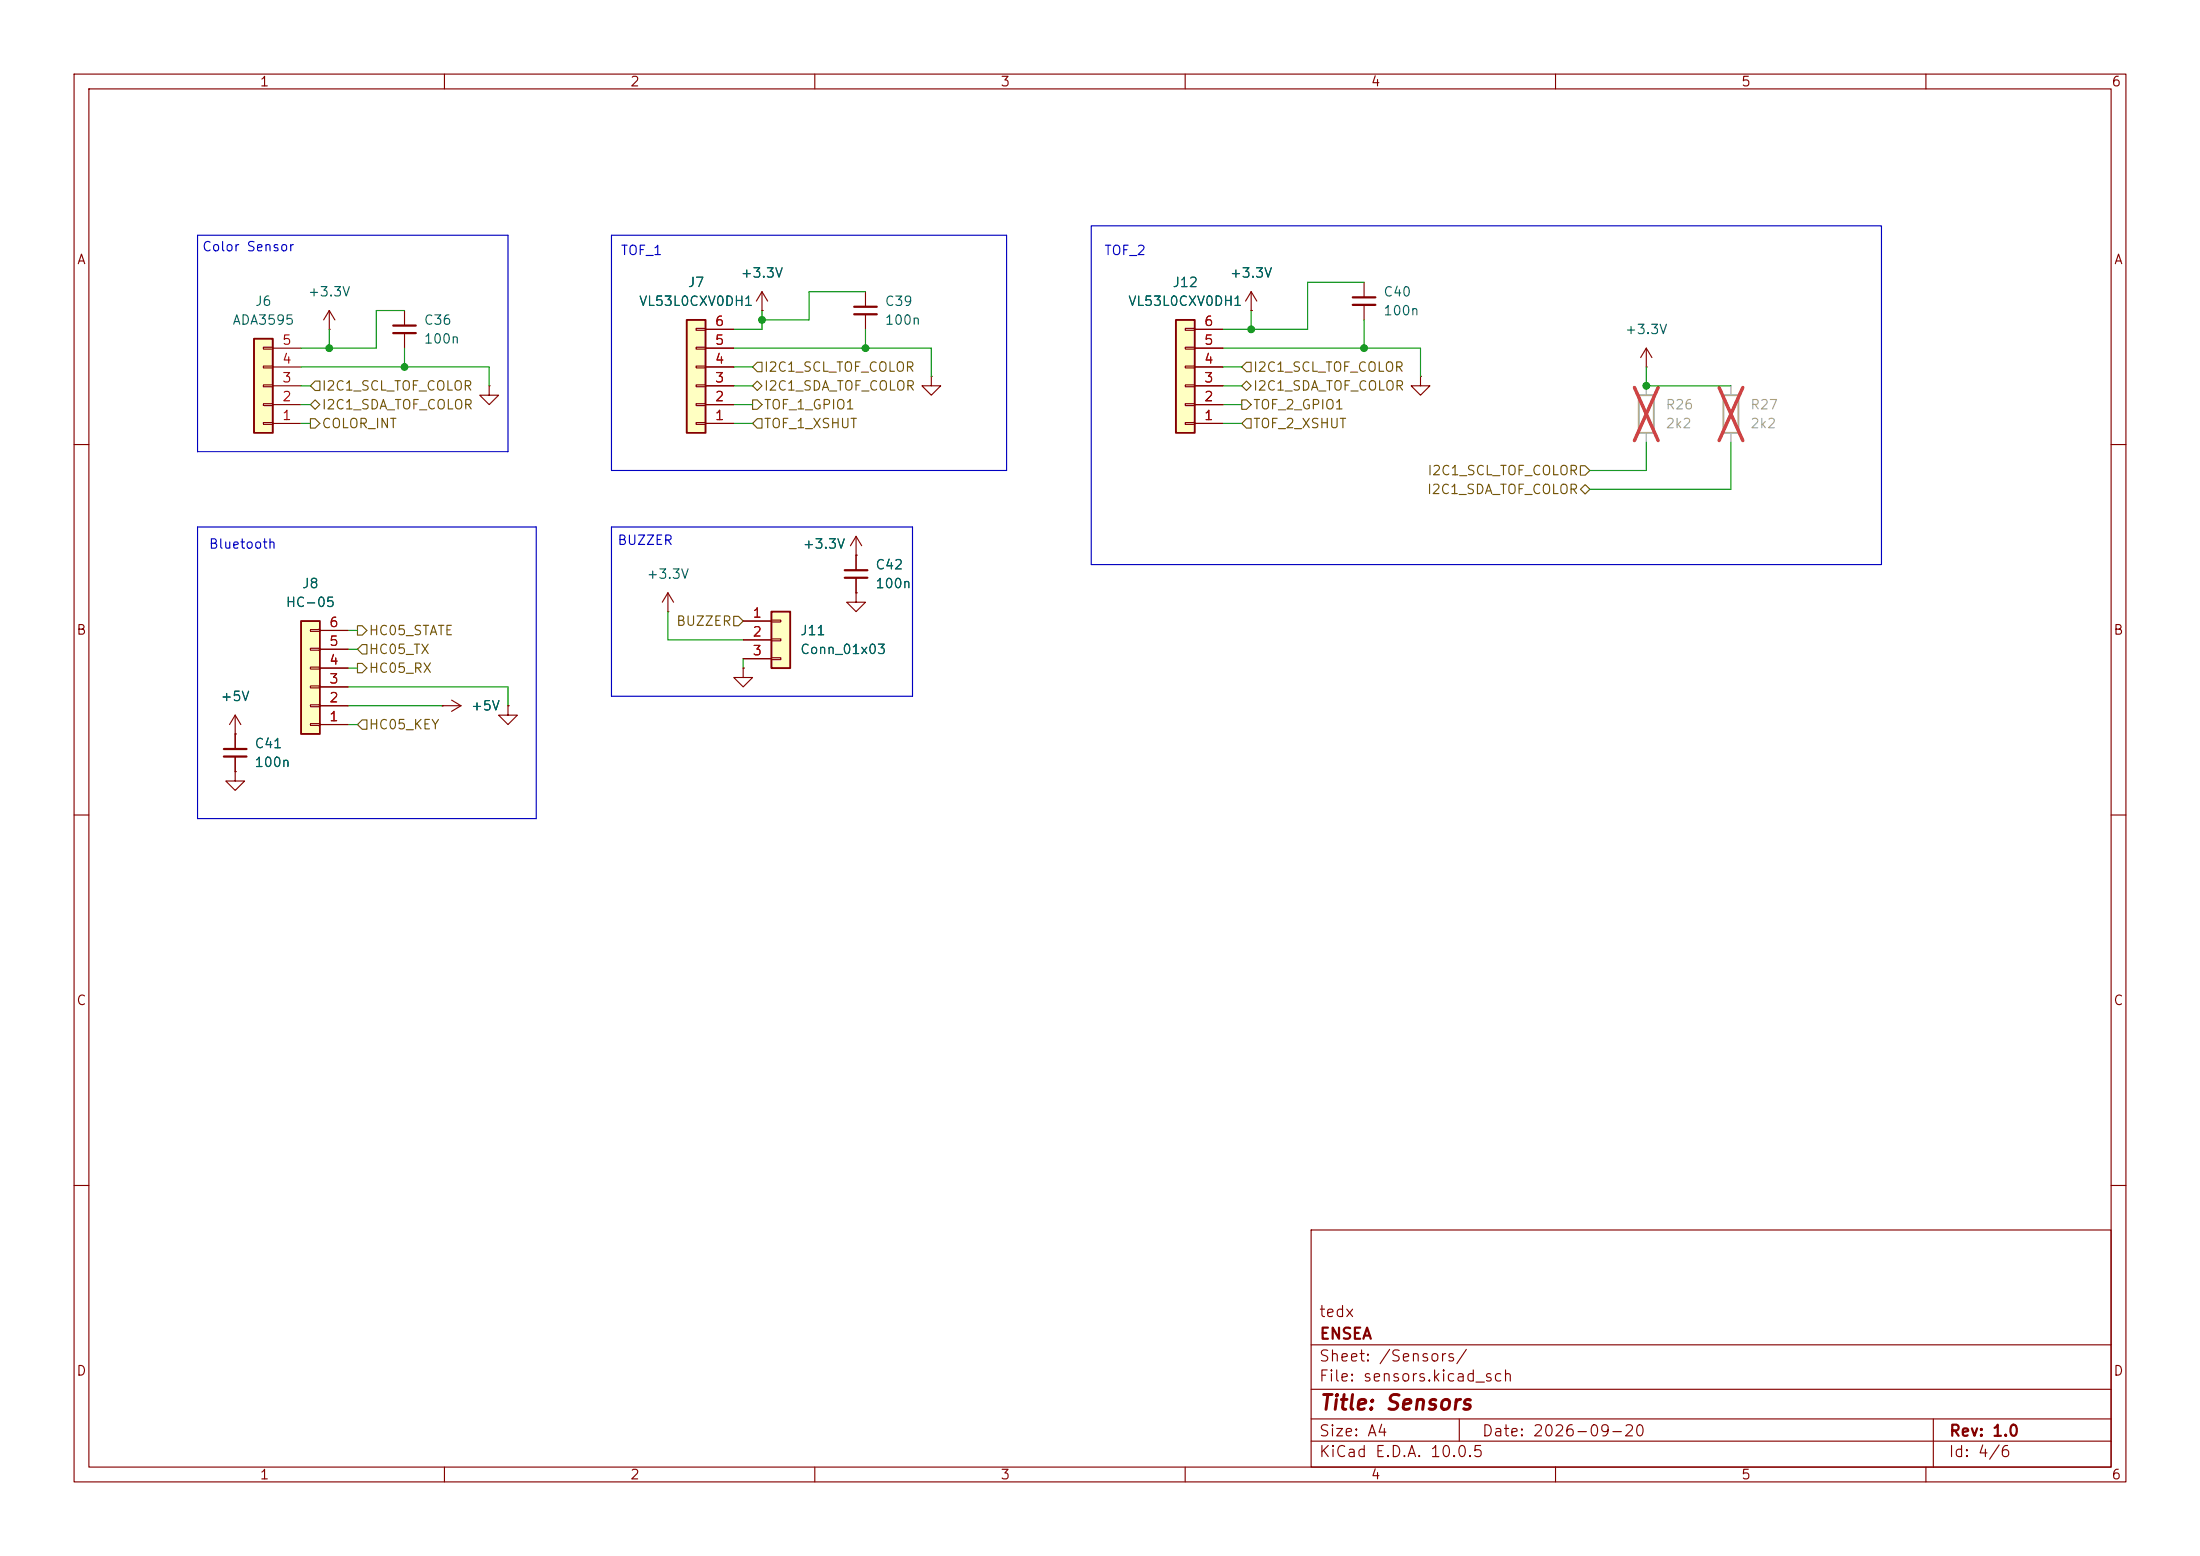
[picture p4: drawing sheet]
<svg xmlns="http://www.w3.org/2000/svg" width="297mm" height="210mm" viewBox="0 0 297 210" stroke-linecap="round" stroke-linejoin="round" font-family="sans-serif">
<g fill="none" stroke="#840000" stroke-width=".15">
<path d="M10 10h277v190h-277zM12 12h273v186h-273zM60 10v2M110 10v2M160 10v2M210 10v2M260 10v2M66 52.1v1.2h1.3l-1.3 1.3-1.2-1.3h1.2M66 52.1h.1M10 60h2M285 60h2M10 110h2"/>
<path d="M31.7 104.1v1.3h1.3l-1.3 1.3-1.2-1.3h1.2M31.7 104.1h.1M285 110h2M10 160h2M177 166h108v32h-108zM285 160h2M60 198v2M110 198v2M160 198v2M177 194.5h108M177 191.5h108M177 187.5h108"/>
<path d="M177 181.5h108M197 191.5v3M210 198v2M260 198v2M261 191.5v6.5"/>
</g>
<path d="M40.6 83.8h2.6v15.3h-2.6z" fill="#ffffc2"/>
<path d="M40.6 83.8h2.6v15.3h-2.6z" fill="none" stroke="#840000" stroke-width=".25"/>
<g fill="none" stroke="#840000" stroke-width=".15">
<path d="M102.9 39.4l-.8 1.2M102.9 39.4l.7 1.2M102.9 39.4v2.5M168.9 39.4l-.8 1.2M168.9 39.4l.8 1.2M168.9 39.4v2.5M184.1 38.1v2M54.6 41.9v2M54.6 45v2M102.9 41.9h.1M168.9 41.9h.1M184.1 41.1v2.1"/>
<path d="M191.8 50.8v1.3h1.2l-1.2 1.2-1.3-1.2h1.3M191.8 50.8h.1M222.2 49.5h.1M222.2 47l-.7 1.3M222.2 47l.8 1.3M222.2 47v2.5M31.7 99.1h.1M31.7 96.5l-.7 1.3M31.7 96.5l.8 1.3M31.7 96.5v2.6M41.9 97.7h1.3v.2h-1.3zM41.9 95.1h1.3v.3h-1.3z"/>
<path d="M41.9 92.6h1.3v.2h-1.3zM41.9 90h1.3v.3h-1.3zM41.9 87.5h1.3v.3h-1.3zM41.9 85h1.3v.2h-1.3zM43.2 97.8h3.8M43.2 95.3h3.8M43.2 92.7h3.8M43.2 90.2h3.8M43.2 87.6h3.8M43.2 85.1h3.8M90.2 82.6h.1M90.2 80l-.8 1.3"/>
<path d="M90.2 80l.7 1.3M90.2 80v2.6"/>
</g>
<path d="M221.2 53.3h2.1v5.1h-2.1z" fill="none" stroke="#a1a1a1" stroke-width=".25"/>
<path d="M222.2 52.1v1.2M222.2 58.4v1.3" fill="none" stroke="#a1a1a1" stroke-width=".15"/>
<path d="M220.6 52.3l3.3 7.2M223.9 52.3l-3.3 7.2" fill="none" stroke="#e12e31" stroke-width=".46"/>
<path d="M53.1 43.9h3M53.1 45h3M182.6 40.1h3.1M182.6 41.1h3.1" fill="none" stroke="#840000" stroke-width=".3"/>
<path d="M92.7 43.2h2.5v15.2h-2.5z" fill="#ffffc2"/>
<path d="M92.7 43.2h2.5v15.2h-2.5z" fill="none" stroke="#840000" stroke-width=".25"/>
<g fill="none" stroke="#840000" stroke-width=".15">
<path d="M116.8 39.4v2M94 57h1.2v.3h-1.2zM94 54.5h1.2v.2h-1.2zM94 51.9h1.2v.3h-1.2zM94 49.4h1.2v.3h-1.2zM94 46.9h1.2v.2h-1.2zM94 44.3h1.2v.3h-1.2zM95.2 57.2h3.9M95.2 54.6h3.9M95.2 52.1h3.9M95.2 49.5h3.9M95.2 47h3.9"/>
<path d="M95.2 44.5h3.9M116.8 42.4v2.1M125.7 50.8v1.3h1.3l-1.3 1.2-1.2-1.2h1.2M125.7 50.8h.1"/>
</g>
<path d="M115.3 41.4h3.1M115.3 42.4h3.1" fill="none" stroke="#840000" stroke-width=".3"/>
<path d="M158.7 43.2h2.6v15.2h-2.6z" fill="#ffffc2"/>
<path d="M158.7 43.2h2.6v15.2h-2.6z" fill="none" stroke="#840000" stroke-width=".25"/>
<g fill="none" stroke="#840000" stroke-width=".15">
<path d="M44.4 44.5h.1M44.4 41.9l-.7 1.3M44.4 41.9l.8 1.3M44.4 41.9v2.6M160 57h1.3v.3h-1.3zM160 54.5h1.3v.2h-1.3zM160 51.9h1.3v.3h-1.3zM160 49.4h1.3v.3h-1.3zM160 46.9h1.3v.2h-1.3zM160 44.3h1.3v.3h-1.3zM161.3 57.2h3.8M161.3 54.6h3.8"/>
<path d="M161.3 52.1h3.8M161.3 49.5h3.8M161.3 47h3.8M161.3 44.5h3.8M115.6 74.9h.1M115.6 72.4l-.8 1.3M115.6 72.4l.7 1.3M115.6 72.4v4.6M115.6 78v2M59.7 95.3h.1M59.7 95.3h2.5M61 94.5l1.2 .8"/>
<path d="M62.2 95.3l-1.2 .7M68.6 95.3v1.2h1.2l-1.2 1.3-1.3-1.3h1.3M68.6 95.3h.1"/>
</g>
<path d="M114 77h3.1M114 78h3.1" fill="none" stroke="#840000" stroke-width=".3"/>
<path d="M34.3 45.7h2.5v12.7h-2.5z" fill="#ffffc2"/>
<path d="M34.3 45.7h2.5v12.7h-2.5z" fill="none" stroke="#840000" stroke-width=".25"/>
<path d="M35.6 57h1.2v.3h-1.2zM35.6 54.5h1.2v.2h-1.2zM35.6 51.9h1.2v.3h-1.2zM35.6 49.4h1.2v.3h-1.2zM35.6 46.9h1.2v.2h-1.2zM36.8 57.2h3.8M36.8 54.6h3.8M36.8 52.1h3.8M36.8 49.5h3.8M36.8 47h3.8M115.6 80v1.3h1.2l-1.2 1.3-1.3-1.3h1.3M115.6 80h.1" fill="none" stroke="#840000" stroke-width=".15"/>
<path d="M104.1 82.6h2.6v7.6h-2.6z" fill="#ffffc2"/>
<path d="M104.1 82.6h2.6v7.6h-2.6z" fill="none" stroke="#840000" stroke-width=".25"/>
<g fill="none" stroke="#840000" stroke-width=".15">
<path d="M95.2 57.2h3.9M95.2 54.6h3.9M95.2 52.1h3.9M95.2 49.5h3.9M95.2 47h3.9M95.2 44.5h3.9M102.9 41.9h.1M161.3 57.2h3.8M161.3 54.6h3.8M161.3 52.1h3.8M161.3 49.5h3.8M161.3 47h3.8"/>
<path d="M161.3 44.5h3.8M168.9 41.9h.1M115.6 74.9h.1M115.6 74.9v2.1M115.6 78v2M31.7 99.1h.1M31.7 99.1v2M43.2 97.8h3.8M43.2 95.3h3.8M43.2 92.7h3.8M43.2 90.2h3.8M43.2 87.6h3.8"/>
<path d="M43.2 85.1h3.8M59.7 95.3h.1M68.6 95.3h.1M100.3 90.2v1.2h1.3l-1.3 1.3-1.2-1.3h1.2M100.3 90.2h.1M100.3 83.8h3.8M100.3 86.4h3.8M100.3 88.9h3.8M104.1 83.7h1.3v.2h-1.3zM104.1 86.2h1.3v.3h-1.3zM104.1 88.8h1.3v.2h-1.3zM115.6 80h.1"/>
<path d="M31.7 104.1h.1M31.7 102.1v2"/>
</g>
<path d="M232.7 53.3h2v5.1h-2z" fill="none" stroke="#a1a1a1" stroke-width=".25"/>
<path d="M233.7 52.1v1.2M233.7 58.4v1.3" fill="none" stroke="#a1a1a1" stroke-width=".15"/>
<path d="M232.1 52.3l3.2 7.2M235.3 52.3l-3.2 7.2" fill="none" stroke="#e12e31" stroke-width=".46"/>
<path d="M30.2 101.1h3.1M30.2 102.1h3.1" fill="none" stroke="#840000" stroke-width=".3"/>
<g fill="none" stroke="#725600" stroke-width=".15">
<path d="M41.9 56.5h.6l.7 .7-.7 .6h-.6zM42.5 54l.7 .6-.7 .6-.6-.6zM42.5 51.4h.7v1.3h-.7l-.6-.6zM101.6 54h.6l.7 .6-.7 .6h-.6zM102.2 51.4l.7 .7-.7 .6-.6-.6zM102.2 56.5h.7v1.3h-.7l-.6-.6zM102.2 48.9h.7v1.3h-.7l-.6-.7zM167.6 54h.7l.6 .6-.6 .6h-.7zM168.3 48.9h.6v1.3h-.6l-.7-.7zM168.3 51.4l.6 .7-.6 .6-.7-.6zM168.3 56.5h.6v1.3h-.6l-.7-.6zM213.4 66l.6-.6 .6 .6-.6 .7z"/>
<path d="M213.4 62.9h.6l.6 .6-.6 .6h-.6zM48.3 89.5h.6l.6 .7-.6 .6h-.6zM48.3 84.5h.6l.6 .6-.6 .6h-.6zM48.9 87h.6v1.3h-.6l-.6-.7zM48.9 97.2h.6v1.2h-.6l-.6-.6zM99.1 83.2h.6l.6 .6-.6 .7h-.6z"/>
</g>
<path d="M26.7 31.8h41.9v29.2h-41.9zM82.5 31.8h53.4v31.7h-53.4zM147.3 30.5h106.7v45.7h-106.7zM26.7 71.1h45.7v39.4h-45.7zM82.5 71.1h40.7v22.9h-40.7z" fill="none" stroke="#0000c2" stroke-width=".15"/>
<g fill="none" stroke="#009600" stroke-width=".15">
<path d="M116.8 39.4h-7.6v3.8h-6.3M184.1 38.1h-7.6v6.4h-11.4M40.6 49.5h25.4v2.6M40.6 57.2h1.3M40.6 52.1h1.3M40.6 54.6h1.3M44.4 44.5v2.5M54.6 41.9h-3.8v5.1h-10.2M54.6 47v2.5M99.1 47h26.6v3.8M99.1 49.5h2.5M99.1 57.2h2.5"/>
<path d="M99.1 52.1h2.5M99.1 54.6h2.5M102.9 41.9v2.6h-3.8M116.8 44.5v2.5M165.1 47h26.7v3.8M165.1 49.5h2.5M165.1 57.2h2.5M165.1 52.1h2.5M165.1 54.6h2.5M168.9 41.9v2.6M184.1 43.2v3.8M222.2 49.5v2.6h11.5"/>
<path d="M222.2 59.7v3.8h-7.6M233.7 59.7v6.3h-19.1M47 90.2h1.3M47 97.8h1.3M47 87.6h1.3M47 92.7h21.6v2.6M47 95.3h12.7M47 85.1h1.3M90.2 82.6v3.8h10.1M100.3 88.9v1.3"/>
</g>
<g fill="#009600" stroke="#009600" stroke-width=".14">
<circle cx="184.1" cy="47" r=".46"/>
<circle cx="222.2" cy="52.1" r=".46"/>
<circle cx="54.6" cy="49.5" r=".46"/>
<circle cx="44.4" cy="47" r=".46"/>
<circle cx="102.9" cy="43.2" r=".46"/>
<circle cx="116.8" cy="47" r=".46"/>
<circle cx="168.9" cy="44.5" r=".46"/>
</g>
<text font-size="2" fill="#840000" x="178" y="190.8">Title: Sensors</text>
<g font-size="1.5" fill="#840000">
<text x="178" y="178.1">tedx</text>
<text x="178" y="184.1">Sheet: /Sensors/</text>
<text x="178" y="181.1">ENSEA</text>
<text x="178" y="186.8">File: sensors.kicad_sch</text>
<text x="178" y="197">KiCad E.D.A. 10.0.5</text>
<text x="178" y="194.2">Size: A4</text>
<text x="200" y="194.2">Date: 2026-09-20</text>
<text x="263" y="197">Id: 4/6</text>
<text x="263" y="194.2">Rev: 1.0</text>
</g>
<g font-size="1.3" fill="#840000">
<text x="35" y="12">1</text>
<text x="85" y="12">2</text>
<text x="135" y="12">3</text>
<text x="185" y="12">4</text>
<text x="235" y="12">5</text>
<text x="285" y="12">6</text>
<text x="10.3" y="36">A</text>
<text x="285.3" y="36">A</text>
<text x="10.2" y="86">B</text>
<text x="285.2" y="86">B</text>
<text x="10.2" y="136">C</text>
<text x="285.2" y="136">C</text>
<text x="10.2" y="186">D</text>
<text x="285.2" y="186">D</text>
<text x="35" y="200">1</text>
<text x="85" y="200">2</text>
<text x="135" y="200">3</text>
<text x="185" y="200">4</text>
<text x="235" y="200">5</text>
<text x="285" y="200">6</text>
</g>
<g font-size="1.3" fill="#0000c2">
<text x="27.2" y="34.2">Color Sensor</text>
<text x="83.7" y="34.7">TOF_1</text>
<text x="149" y="34.7">TOF_2</text>
<text x="28.1" y="74.4">Bluetooth</text>
<text x="83.3" y="73.9">BUZZER</text>
</g>
<g font-size="1.3" fill="#006464">
<text x="34.3" y="41.6">J6</text>
<text x="41.5" y="40.3">+3.3V</text>
<text x="86.2" y="41.6">VL53L0CXV0DH1</text>
<text x="92.8" y="39.1">J7</text>
<text x="99.9" y="37.8">+3.3V</text>
<text x="119.4" y="41.6">C39</text>
<text x="152.2" y="41.6">VL53L0CXV0DH1</text>
<text x="158.2" y="39.1">J12</text>
<text x="165.9" y="37.8">+3.3V</text>
<text x="186.7" y="40.3">C40</text>
<text x="31.3" y="44.1">ADA3595</text>
<text x="57.1" y="44.1">C36</text>
<text x="57.1" y="46.7">100n</text>
<text x="119.4" y="44.1">100n</text>
<text x="186.7" y="42.9">100n</text>
<text x="219.3" y="45.4">+3.3V</text>
<text x="108.3" y="74.4">+3.3V</text>
<text x="118.1" y="77.2">C42</text>
<text x="38.5" y="82.2">HC-05</text>
<text x="40.7" y="79.7">J8</text>
<text x="87.2" y="78.4">+3.3V</text>
<text x="118.1" y="79.7">100n</text>
<text x="107.9" y="86.1">J11</text>
<text x="107.9" y="88.6">Conn_01x03</text>
<text x="29.7" y="94.9">+5V</text>
<text x="34.3" y="101.3">C41</text>
<text x="63.5" y="96.2">+5V</text>
<text x="34.3" y="103.8">100n</text>
</g>
<g font-size="1.3" fill="#a90000">
<text x="38" y="46.9">5</text>
<text x="96.4" y="46.9">5</text>
<text x="96.4" y="44.3">6</text>
<text x="162.5" y="46.9">5</text>
<text x="162.5" y="44.3">6</text>
<text x="38" y="51.9">3</text>
<text x="38" y="49.4">4</text>
<text x="96.4" y="51.9">3</text>
<text x="96.4" y="49.4">4</text>
<text x="162.5" y="51.9">3</text>
<text x="162.5" y="49.4">4</text>
<text x="38" y="57">1</text>
<text x="38" y="54.5">2</text>
<text x="96.4" y="57">1</text>
<text x="96.4" y="54.5">2</text>
<text x="162.5" y="57">1</text>
<text x="162.5" y="54.5">2</text>
<text x="101.5" y="83.7">1</text>
<text x="44.4" y="87.5">5</text>
<text x="44.4" y="85">6</text>
<text x="101.5" y="86.2">2</text>
<text x="101.5" y="88.8">3</text>
<text x="44.4" y="95.1">2</text>
<text x="44.4" y="92.6">3</text>
<text x="44.4" y="90">4</text>
<text x="44.4" y="97.7">1</text>
</g>
<g font-size="1.3" fill="#725600">
<text x="43.3" y="53">I2C1_SCL_TOF_COLOR</text>
<text x="103" y="53">I2C1_SDA_TOF_COLOR</text>
<text x="103" y="50.5">I2C1_SCL_TOF_COLOR</text>
<text x="169.1" y="50.5">I2C1_SCL_TOF_COLOR</text>
<text x="169.1" y="53">I2C1_SDA_TOF_COLOR</text>
<text x="43.3" y="58.1">COLOR_INT</text>
<text x="43.3" y="55.6">I2C1_SDA_TOF_COLOR</text>
<text x="103" y="58.1">TOF_1_XSHUT</text>
<text x="103" y="55.6">TOF_1_GPIO1</text>
<text x="169.1" y="55.6">TOF_2_GPIO1</text>
<text x="169.1" y="58.1">TOF_2_XSHUT</text>
<text x="192.6" y="64.5">I2C1_SCL_TOF_COLOR</text>
<text x="192.6" y="67">I2C1_SDA_TOF_COLOR</text>
<text x="49.7" y="86.1">HC05_STATE</text>
<text x="49.7" y="88.6">HC05_TX</text>
<text x="91.2" y="84.8">BUZZER</text>
<text x="49.7" y="91.1">HC05_RX</text>
<text x="49.7" y="98.8">HC05_KEY</text>
</g>
<g font-size="1.3" fill="#989898">
<text x="224.8" y="55.6">R26</text>
<text x="224.8" y="58.1">2k2</text>
<text x="236.2" y="55.6">R27</text>
<text x="236.2" y="58.1">2k2</text>
</g>
</svg>
